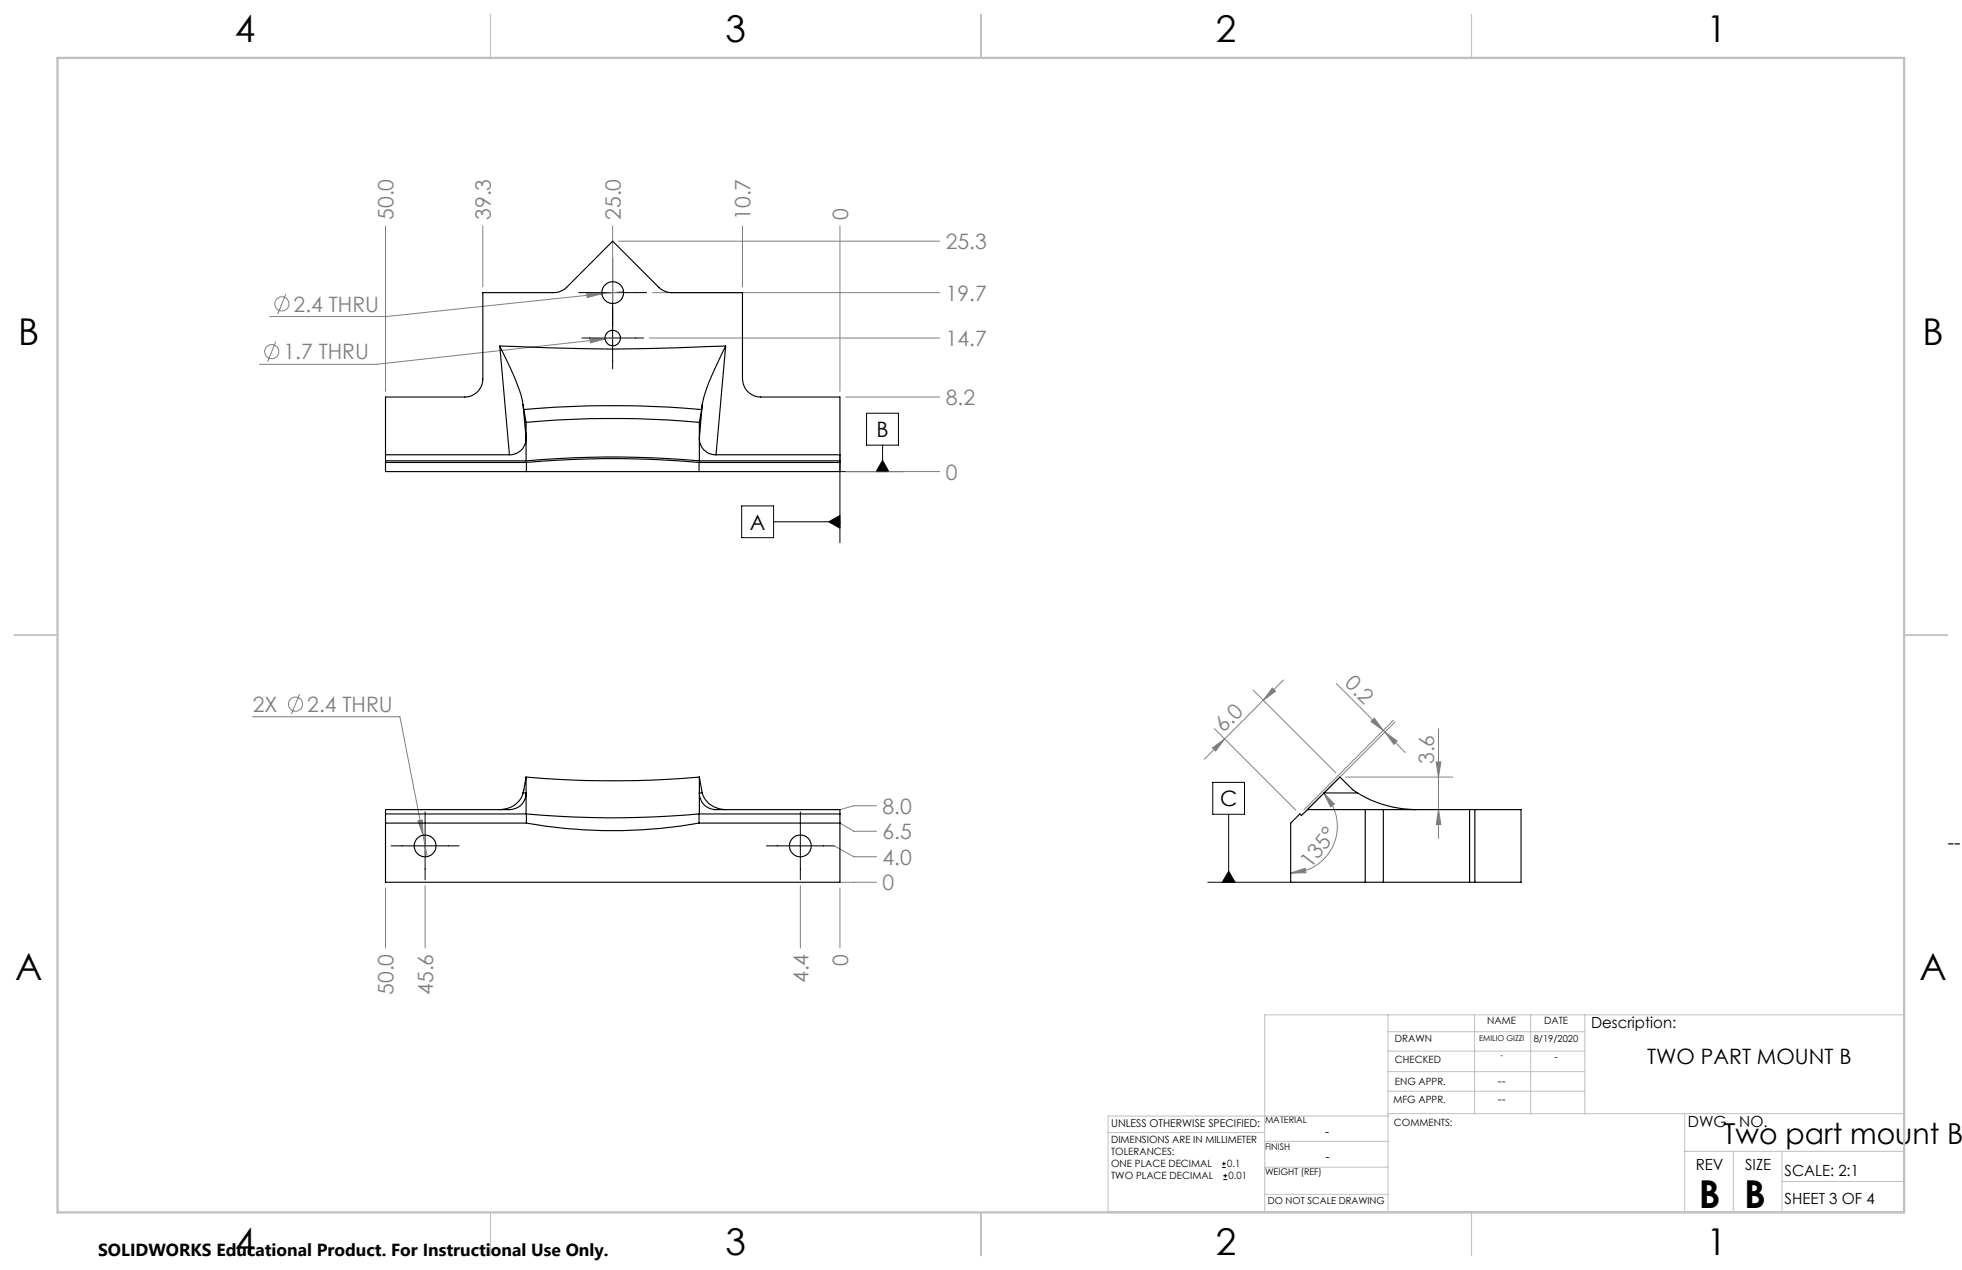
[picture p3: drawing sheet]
<svg xmlns="http://www.w3.org/2000/svg" width="432mm" height="279mm" viewBox="0 0 432 279" stroke-linecap="round" stroke-linejoin="round" font-family="sans-serif">
<g fill="none" stroke="#808080" stroke-width=".22">
<path d="M84.8 49.7v36.4M106.3 49.7v13.4M134.8 49.7v16.6M136.1 53.1h70.7M163.4 49.7v13.4M184.9 49.7v36.4M60.7 75.1l-1.8 4.5M62.9 64.6l-1.8 4.5M129.1 64.5l3.4 .1-3.3 .9zM129.8 74.4l3.4 .2-3.3 .8zM132.5 64.6l-47.5 5h-25.7M133.2 74.6l-50.4 5.6h-25.7"/>
<path d="M136.5 74.2l-3.3 .4M137.2 64.1l-4.7 .5M142.9 74.4h63.9M143.6 64.4h63.2M186.1 87.3h20.7M186.1 103.8h20.7M55.6 157.7h32.4l5.1 26.1M65.9 152.7l-1.8 4.4M275.8 151.8l18.2 18.2M280 151.4l.7 .7-2.7 2zM282.5 149.6l-17.5 17.4M294.1 150.4l10.3 10.3"/>
<path d="M301.7 158.8l.8-.8 1.9 2.7zM306.7 158.5l-19.8 19.7M307 158.8l-19.7 19.7M192.9 177.3h-5l-3 .8M266.8 164.5l2.7-1.9-2 2.6zM267.3 160.3l17.9 17.9M291.3 174.5l2.4 2.4-.9 .6zM291.3 174.5a10.3 10.3 0 0 1 2.2 11.2 10.3 10.3 0 0 1-9.4 6.4M296.2 171h23.6M304.4 160.7l.4 .3M304.8 161l2.7 2-.7 .8zM304.8 161l4.5 4.6"/>
<path d="M316.1 167.6h1l-.5 3.4zM316.6 160.4v24.1M316.6 178.1l.5 3.3h-1zM84.8 195.4v13.2M92 180.6l1-.2 .1 3.4zM93.1 183.8l.9 4.7M93.6 194.8v13.8M176.1 194.8v13.8M183.6 186.1l4.3 2.4h5M184.9 195.4v13.2M184.9 194.1h8M184.9 181.1l3 1.8h5"/>
<path d="M284.1 192.1l3.1-1.1 .2 1z"/>
<circle cx="59.8" cy="77.4" r="1.55"/>
<circle cx="62.1" cy="66.8" r="1.55"/>
<circle cx="65" cy="154.9" r="1.56"/>
</g>
<g fill="none" stroke="#000" stroke-width=".22">
<path d="M134.8 56.9v24.2M127.4 64.4h14.9M128.1 74.4h13.5M190.7 90.9h7v7h-7zM194.2 97.9v5.9M163.2 111.3h7.1v7h-7.1zM170.3 114.8h14.6M182.4 114.8l2.5-1.4v2.8zM184.9 100v19.4M184.9 103.8h13.9M194.2 101.3l1.4 2.5h-2.8zM93.6 178.6v15"/>
<path d="M176.1 178.6v15M266.9 172.1h7v7h-7zM270.4 179.1v15M86.1 186.1h14.9M168.7 186.1h14.9M265.8 194.1h18.3M270.4 191.7l1.4 2.4h-2.8zM269 256.9h.8M269 256h.8M269.2 259.5h.9M269.2 258.7h.9M269.3 255.6v.8"/>
<path d="M269.7 258.3v.8"/>
</g>
<path d="M418.9 223.3v43.3" fill="none" stroke="#c0c0c0" stroke-width=".22" stroke-dasharray="15.2 1.3 1.3 1.3" stroke-dashoffset="5"/>
<g fill="none" stroke="#c0c0c0" stroke-width=".22">
<path d="M305.5 223.3v43.3M305.5 235.8h43.3M305.5 231.2h43.3M305.5 227h43.3M324.5 223.3v21.7M336.9 223.3v21.7M348.8 223.3v21.7M243.9 249.2h34.4M278.3 256.8h27.2M278.3 251.1h27.3M305.5 245h113.4M305.5 240.1h43.3"/>
<path d="M305.5 245.5h-61.6v21.1h175M370.8 245v21.6M370.8 253.3h48.1M381.5 253.3v13.3M392.2 259.9h26.7M392.2 253.3v13.3M278.3 262.7h27.2M418.9 265.1v-41.8h-140.6v43.3"/>
</g>
<path d="M108 3.2v9.5M215.9 3.2v9.5M323.8 3.2v9.5M3.1 139.7h9.6M419.1 139.7h9.5M108 266.7v9.6M215.9 266.7v9.6M323.8 266.7v9.6" fill="none" stroke="#c0c0c0" stroke-width=".25"/>
<path d="M12.7 12.7h406.4v254h-406.4z" fill="none" stroke="#c0c0c0" stroke-width=".5"/>
<path d="M182.4 114.8l2.5 1.4v-2.8zM194.2 101.3l1.4 2.5h-2.8zM270.4 191.7l1.4 2.4h-2.8z" fill="#000"/>
<g fill="#808080">
<path d="M92 180.6l1.1 3.2-.1-3.4zM129.1 64.5l.1 1 3.3-.9zM129.8 74.4l.1 1 3.3-.8z"/>
<path d="M280 151.4l.7 .7-2.7 2zM266.8 164.5l2.7-1.9-2 2.6z"/>
<path d="M284.1 192.1l3.1-1.1 .2 1zM291.3 174.5l2.4 2.4-.9 .6z"/>
<path d="M316.1 167.6h1l-.5 3.4zM316.6 178.1l.5 3.3h-1z"/>
<path d="M301.7 158.8l.8-.8 1.9 2.7zM304.8 161l2.7 2-.7 .8z"/>
</g>
<g fill="none" stroke="#000" stroke-width=".25">
<path d="M110 76.1a68.3 68.3 0 0 1 4.9 11.9l.2 1M110 76.1a461.1 461.1 0 0 0 49.7 0M110 76.1l2.1 23.9M159.7 76.1a55.8 55.8 0 0 0-5.1 12.9M159.7 76.1l-2.1 23.9M115.1 89l.7 7.4a3.6 3.6 0 0 1-3.7 3.6M115.1 89l.2 1.1M115.3 90.1a224.5 224.5 0 0 1 39.1 0M115.3 90.1l.5 2.8M115.8 92.9a213.3 213.3 0 0 1 38.1 0M115.8 92.9v8.5M153.9 92.9v8.5"/>
<path d="M154.4 90.1l-.5 2.8M154.6 89l-.7 7.4a3.6 3.6 0 0 0 3.7 3.6M154.6 89l-.2 1.1M84.8 101.4h31M84.8 100h27.3M84.8 101.7h31.1M115.8 101.4a213.3 213.3 0 0 1 38.1 0M115.9 103.8h-31.1v-16.5h17.5a3.9 3.9 0 0 0 4-3.9v-19h15.6a4.2 4.2 0 0 0 2.8-1.2l10.1-10.1 10.2 10.1a4.2 4.2 0 0 0 2.8 1.2h15.6v19a4 4 0 0 0 4 3.9h17.5v16.5h-31.1M115.9 101.7a211.8 211.8 0 0 1 37.9 0M115.9 103.8h37.9M115.9 101.7v2.1M153.8 101.7v2.1"/>
<path d="M153.8 101.7h31.1M153.9 101.4h31M157.6 100h27.3M84.8 179.1h31.1M115.1 174.4h.7a3.6 3.6 0 0 1-3.7 3.7h-27.3v16h100.1v-16h-27.3a3.6 3.6 0 0 1-3.7-3.7h.7M115.1 174.4a5.1 5.1 0 0 1-5.1 3.7M115.8 171a222.6 222.6 0 0 0 38.1 0M115.8 171v8.1M115.8 171l-.7 3.4M115.9 179.1a211.8 211.8 0 0 0 37.9 0M115.9 179.1v2M153.8 179.1h31.1"/>
<path d="M153.8 179.1v2M153.9 171v8.1M153.9 171l.7 3.4M154.6 174.4a5.1 5.1 0 0 0 5.1 3.7M287.8 178.1l-1.4 1.3-.3-.3-2 2v13h16.4M287.8 178.1h12.7M291.4 174.4l-3.6 3.7M291.4 174.4h7.4M291.4 174.4l3.5-3.4 2.8 2.7 1.1 .7M298.8 174.4a25 25 0 0 0 12.9 3.7M300.5 178.1h3.9M300.5 178.1v16"/>
<path d="M304.4 178.1h19M304.4 178.1v16M323.4 178.1h1.2M323.4 178.1v16M324.6 178.1h10.2v16h-10.2M324.6 178.1v16M84.8 181.1h31.1M115.9 181.1a108.3 108.3 0 0 0 37.9 0M153.8 181.1h31.1M300.5 194.1h3.9M304.4 194.1h19M323.4 194.1h1.2"/>
<circle cx="134.8" cy="74.4" r="1.69"/>
<circle cx="134.9" cy="64.4" r="2.4"/>
<circle cx="93.6" cy="186.1" r="2.4"/>
<circle cx="176.1" cy="186.1" r="2.4"/>
</g>
<g font-size="8.5">
<text x="373.9" y="265.7">B</text>
<text x="383.8" y="265.7">B</text>
</g>
<g font-size="8.1">
<text x="51.7" y="9.3">4</text>
<text x="159.7" y="9.3">3</text>
<text x="267.6" y="9.3">2</text>
<text x="375.6" y="9.3">1</text>
<text x="4" y="76">B</text>
<text x="423.1" y="76">B</text>
<text x="3.3" y="215.7">A</text>
<text x="422.4" y="215.7">A</text>
<text x="51.7" y="276">4</text>
<text x="159.7" y="276">3</text>
<text x="267.6" y="276">2</text>
<text x="375.6" y="276">1</text>
</g>
<text font-size="6.3" x="379.3" y="251.8">Two part mount B</text>
<g font-size="4.7" fill="#808080">
<text x="86.6" y="48.4" transform="rotate(-90 86.6 48.4)">50.0</text>
<text x="108.1" y="48.4" transform="rotate(-90 108.1 48.4)">39.3</text>
<text x="136.6" y="48.4" transform="rotate(-90 136.6 48.4)">25.0</text>
<text x="165.2" y="48.4" transform="rotate(-90 165.2 48.4)">10.7</text>
<text x="186.6" y="48.4" transform="rotate(-90 186.6 48.4)">0</text>
<text x="208.2" y="54.8">25.3</text>
<text x="64.6" y="68.5">2.4 THRU</text>
<text x="208.2" y="66.1">19.7</text>
<text x="208.2" y="76.1">14.7</text>
<text x="62.4" y="79.1">1.7 THRU</text>
<text x="208.2" y="89.1">8.2</text>
<text x="208.2" y="105.5">0</text>
<text x="295.7" y="150.5" transform="rotate(45 295.7 150.5)">0.2</text>
<text x="55.6" y="156.6">2X</text>
<text x="67.6" y="156.6">2.4 THRU</text>
<text x="269.3" y="161.3" transform="rotate(-45 269.3 161.3)">6.0</text>
<text x="315.6" y="168.1" transform="rotate(-90 315.6 168.1)">3.6</text>
<text x="194.2" y="179">8.0</text>
<text x="194.2" y="184.6">6.5</text>
<text x="194.2" y="190.2">4.0</text>
<text x="288.5" y="191.2" transform="rotate(-52 288.5 191.2)">135°</text>
<text x="194.2" y="195.8">0</text>
<text x="186.6" y="212.4" transform="rotate(-90 186.6 212.4)">0</text>
<text x="86.6" y="218.9" transform="rotate(-90 86.6 218.9)">50.0</text>
<text x="95.3" y="218.9" transform="rotate(-90 95.3 218.9)">45.6</text>
<text x="177.9" y="216.3" transform="rotate(-90 177.9 216.3)">4.4</text>
</g>
<g font-size="4.7">
<text x="192.9" y="96.2">B</text>
<text x="165" y="116.6">A</text>
<text x="268.5" y="177.4">C</text>
<text x="362.5" y="234.1">TWO PART MOUNT B</text>
</g>
<text font-size="4.2" x="428.6" y="186.9">--</text>
<text font-size="3.8" x="21.6" y="276.3">SOLIDWORKS Educational Product. For Instructional Use Only.</text>
<g font-size="3.4">
<text x="350.2" y="226.2">Description:</text>
<text x="371.5" y="247.9">DWG. NO.</text>
<text x="373.2" y="257.5">REV</text>
<text x="384.1" y="257.5">SIZE</text>
<text x="392.8" y="258.7">SCALE: 2:1</text>
<text x="392.8" y="264.9">SHEET 3 OF 4</text>
</g>
<g font-size="2.8">
<text x="291.7" y="250">-</text>
<text x="291.7" y="255.5">-</text>
</g>
<g font-size="2.5">
<text x="329.7" y="238.6">--</text>
<text x="329.7" y="242.6">--</text>
</g>
<text font-size="2.4" x="244.5" y="247.8">UNLESS OTHERWISE SPECIFIED:</text>
<g font-size="2.2">
<text x="327.3" y="225.4">NAME</text>
<text x="339.8" y="225.4">DATE</text>
<text x="307" y="233.8">CHECKED</text>
<text x="307" y="229.3">DRAWN</text>
<text x="307" y="238.6">ENG APPR.</text>
<text x="306.7" y="242.7">MFG APPR.</text>
<text x="244.5" y="251.5">DIMENSIONS ARE IN MILLIMETER</text>
<text x="306.8" y="247.7">COMMENTS:</text>
<text x="244.5" y="254.2">TOLERANCES:</text>
<text x="244.5" y="256.8">ONE PLACE DECIMAL</text>
<text x="270.1" y="256.8">0.1</text>
<text x="244.5" y="259.5">TWO PLACE DECIMAL</text>
<text x="270.4" y="259.5">0.01</text>
</g>
<g font-size="2.1">
<text x="337.6" y="229.3">8/19/2020</text>
<text x="342.1" y="233.1">-</text>
<text x="279" y="264.9">DO NOT SCALE DRAWING</text>
</g>
<g font-size="2">
<text x="278.4" y="247.1">MATERIAL</text>
<text x="278.4" y="253">FINISH</text>
<text x="278.4" y="258.5">WEIGHT (REF)</text>
</g>
<g font-size="1.8">
<text x="325.5" y="229.1">EMILIO GIZZI</text>
<text x="330.2" y="232.9">-</text>
</g>
</svg>
